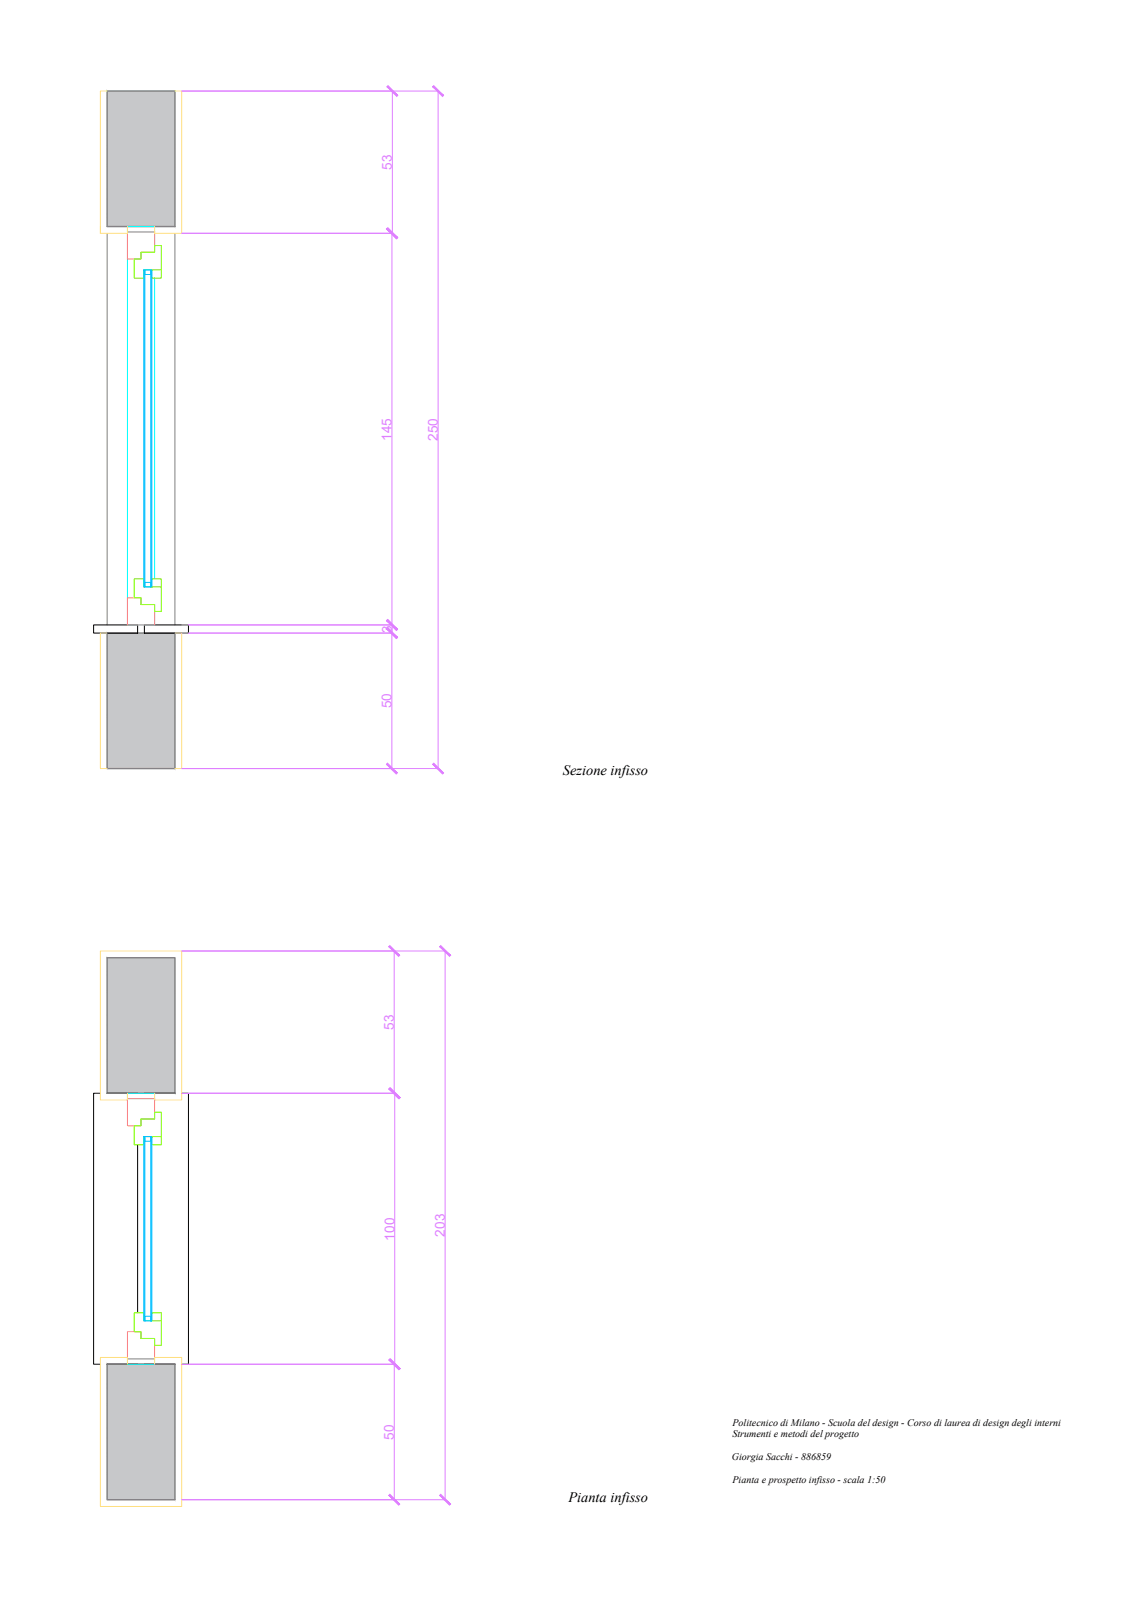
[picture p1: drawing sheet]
<svg xmlns="http://www.w3.org/2000/svg" width="420mm" height="594mm" viewBox="0 0 420 594" stroke-linecap="round" stroke-linejoin="round" font-family="sans-serif">
<!-- layer: Intonaco -->
<g fill="#c7c8ca" stroke="#c7c8ca" stroke-width=".37">
<path d="M39.5 33.6l25 50v-50zM39.5 33.6l25 50h-25z"/>
<path d="M39.5 233.6l25 50v-50zM39.5 233.6l25 50h-25z"/>
<path d="M39.5 353.4l25 50v-50zM39.5 353.4l25 50h-25z"/>
<path d="M39.5 503.4l25 50v-50zM39.5 503.4l25 50h-25z"/>
</g>
<g fill="none" stroke="#c7c8ca" stroke-width=".37">
<path d="M39.5 36.2l2.5-.8 4 1.5 1.6 3.3-1.3 3.6-4.3 1.2-2.5-.7M41 33.6l-.3 1-1.2 .6M43.7 33.6l.3 .8 5.3 .2 1.4-1M50.1 38.2l4.8-.5 5.1 1.3 .3 1.2-2.3 2.6-5.9 .5-2.8-3.1zM52.9 33.6l-.3 .3 1.8 3 6.4 .5 3.7-1.9M64.5 36.3l-1.2 .4-1.5 3.5M39.5 48l.4 .1 2.1 1.8v1.5l-1.3 2.3-1.2-.2M39.5 55l2.2 1.5-1 3.5-1.2 .6M42.2 49.6l5.9-5.3 6.1 .5 2.8 4.6-2.1 6.3-5.6 4.3-5.3-.2-2-4.8zM56.7 45l1.8-.7 3 1-3.8 2.3zM61.5 40.2l1.6 3.6 1.4 .4M64.5 48l-4.2-.7-2.6 2.6 2.1 3 4.7 .6"/>
<path d="M64.5 54.7l-.7-.5h-6.6l-4.6 5.1 1.8 3 6.4 .5 3.7-1.9M39.5 73.4l.4 .1 2.1 1.8v1.5l-1.3 2.3-1.2-.2M39.5 61.6l2.5-.8 4 1.5 1.6 3.3-1.3 3.6-4.3 1.2-2.5-.7M50.1 63.6l4.8-.5 5.1 1.3 .3 1.2-2.3 2.6-5.9 .5-2.8-3.1zM56.7 70.4l1.8-.7 3 1-3.8 2.3zM61.5 65.6l1.6 3.6 1.4 .4M64.5 73.4l-4.2-.7-2.6 2.6 2.1 3 4.7 .6M64.5 61.7l-1.2 .4-1.5 3.5M39.5 80.4l2.2 1.5-.5 1.7M43.3 83.6l-1.3-3.2 .2-5.4 5.9-5.3 6.1 .5 2.8 4.6-2.1 6.3-3.2 2.5M64.5 80.1l-.7-.5h-6.6l-3.6 4M39.5 239.4l2.5-.8 4 1.5 1.6 3.3-1.3 3.6-4.3 1.2-2.5-.7"/>
<path d="M40.8 233.6l.9 .7-1 3.5-1.2 .6M42.3 233.6l1.7 4 5.3 .2 5.5-4.2M55.8 233.6l-3.2 3.5 1.8 3 6.4 .5 3.7-1.9M64.5 239.5l-1.2 .4-1.5 3.5M39.5 251.2l.4 .1 2.1 1.8v1.5l-1.3 2.3-1.2-.2M39.5 258.2l2.2 1.5-1 3.5-1.2 .6M42.2 252.8l5.9-5.3 6.1 .5 2.8 4.6-2.1 6.3-5.6 4.3-5.3-.2-2-4.8zM50.1 241.4l4.8-.5 5.1 1.3 .3 1.2-2.3 2.6-5.9 .5-2.8-3.1zM56.7 248.2l1.8-.7 3 1-3.8 2.3zM61.5 243.4l1.6 3.6 1.4 .4M64.5 251.2l-4.2-.7-2.6 2.6 2.1 3 4.7 .6M64.5 257.9l-.7-.5h-6.6l-4.6 5.1 1.8 3 6.4 .5 3.7-1.9"/>
<path d="M39.5 276.6l.4 .1 2.1 1.8v1.5l-1.3 2.3-1.2-.2M39.5 264.8l2.5-.8 4 1.5 1.6 3.3-1.3 3.6-4.3 1.2-2.5-.7M50.1 266.8l4.8-.5 5.1 1.3 .3 1.2-2.3 2.6-5.9 .5-2.8-3.1zM56.7 273.6l1.8-.7 3 1-3.8 2.3zM61.5 268.8l1.6 3.6 1.4 .4M64.5 276.6l-4.2-.7-2.6 2.6 2.1 3 4.7 .6M64.5 264.9l-1.2 .4-1.5 3.5M39.5 283.5l.1 .1M42 283.6l.2-5.4 5.9-5.3 6.1 .5 2.8 4.6-1.8 5.6M42 283.6h.1M64.5 283.3l-.7-.5h-6.6l-.7 .8M39.5 359.7l2.2 1.6-1 3.5-1.2 .6"/>
<path d="M40.5 353.4l1.5 1.3v1.5l-1.3 2.3-1.2-.2M43.3 353.4l-1.1 1-.2 5.3 2 4.9 5.3 .2 5.6-4.3 2.1-6.4-.5-.7M59 353.4l-1.3 1.3 2.1 3 4.7 .6M64.5 359.5l-.7-.5h-6.6l-4.6 5.1 1.8 3 6.4 .5 3.7-1.9M39.5 378.2l.4 .1 2.1 1.8v1.5l-1.3 2.3-1.2-.2M39.5 366.4l2.5-.8 4 1.5 1.6 3.3-1.3 3.6-4.3 1.2-2.5-.7M42.2 379.8l5.9-5.3 6.1 .5 2.8 4.5-2.1 6.4-5.6 4.3-5.3-.2-2-4.9zM50.1 368.4l4.8-.5 5.1 1.2 .3 1.3-2.3 2.5-5.9 .6-2.8-3.1zM56.7 375.2l1.8-.7 3 1-3.8 2.3zM61.5 370.4l1.6 3.6 1.4 .4M64.5 378.2l-4.2-.7-2.6 2.6 2.1 3 4.7 .6M64.5 366.5l-1.2 .3-1.5 3.6"/>
<path d="M39.5 391.8l2.5-.8 4 1.5 1.6 3.3-1.3 3.6-4.3 1.2-2.5-.7M39.5 385.1l2.2 1.6-1 3.5-1.2 .6M50.1 393.8l4.8-.5 5.1 1.2 .3 1.3-2.3 2.5-5.9 .6-2.8-3.1zM61.5 395.8l1.6 3.6 1.4 .4M64.5 391.9l-1.2 .3-1.5 3.6M64.5 384.9l-.7-.5h-6.6l-4.6 5.1 1.8 3 6.4 .5 3.7-1.9M44.2 403.4l3.9-3.5 6.1 .5 1.8 3M56.7 400.6l1.8-.7 3 1-3.8 2.3zM59.8 403.4l.5-.5 3.2 .5M39.5 505.2l.4 .1 2.1 1.8v1.5l-1.3 2.3-1.2-.2M39.5 518.7l2.5-.7 4 1.5 1.6 3.3-1.3 3.6-4.3 1.2-2.5-.7M39.5 512.1l2.2 1.6-1 3.5-1.2 .6"/>
<path d="M46 503.4l-3.8 3.4-.2 5.3 2 4.9 5.3 .2 5.6-4.3 2.1-6.4-2-3.1M57.2 503.4l.5 1.4 2.3-1.4M64.5 505.1l-4.2-.6-2.6 2.6 2.1 3 4.7 .6M64.5 518.9l-1.2 .3-1.5 3.6M64.5 511.9l-.7-.5h-6.6l-4.6 5.1 1.8 3 6.4 .5 3.7-2M39.5 530.6l.4 .1 2.1 1.8v1.5l-1.3 2.3-1.2-.2M39.5 537.5l2.2 1.6-1 3.5-1.2 .6M42.2 532.2l5.9-5.3 6.1 .5 2.8 4.5-2.1 6.4-5.6 4.3-5.3-.2-2-4.9zM50.1 520.8l4.8-.5 5.1 1.2 .3 1.3-2.3 2.5-5.9 .6-2.8-3.1zM56.7 527.6l1.8-.7 3 1-3.8 2.3zM61.5 522.8l1.6 3.6 1.4 .4M64.5 530.5l-4.2-.6-2.6 2.6 2.1 3 4.7 .6"/>
<path d="M64.5 537.3l-.7-.5h-6.6l-4.6 5.1 1.8 3 6.4 .5 3.7-2M39.5 544.1l2.5-.7 4 1.5 1.6 3.3-1.3 3.6-4.3 1.2-2.5-.7M46.8 553.4l1.3-1.1 6.1 .5 .4 .6M50.1 546.2l4.8-.5 5.1 1.2 .3 1.3-2.3 2.5-5.9 .6-2.8-3.1zM56.9 553.4l-.2-.4 1.8-.7 3 1-.2 .1M61.5 548.2l1.6 3.6 1.4 .4M64.5 544.3l-1.2 .3-1.5 3.6"/>
</g>
<!-- layer: Muri -->
<path d="M39.5 33.6h25v50h-25zM39.5 233.6h25v50h-25zM39.5 353.4h25v50h-25zM39.5 503.4h25v50h-25z" fill="none" stroke="#808080" stroke-width=".51"/>
<!-- layer: Marmo finestra -->
<path d="M34.5 230.6h16.3v3h-16.3zM53.3 230.6h16.2v3h-16.2zM37 403.4h-2.5v100h2.5M39.5 403.4h11.3M53.3 403.4h11.2M67 403.4h2.5v100h-2.5M50.8 422.4v62M39.5 503.4h11.3M53.3 503.4h11.2" fill="none" stroke="#000" stroke-width=".37"/>
<!-- layer: Muri -->
<path d="M39.5 86.1v144.5M64.5 86.1v144.5" fill="none" stroke="#808080" stroke-width=".37"/>
<!-- layer: controtelaio -->
<path d="M47 83.6h10v2h-10zM47 85.6v145h10v-7.5M57 85.6v7.5M57 102.6v111M47 403.4h10v2h-10zM47 501.4h10v2h-10z" fill="none" stroke="#0ff" stroke-width=".37"/>
<!-- layer: Telaio sezione -->
<path d="M47 85.6h10v7.5h-5v2.5h-5zM47 220.6h5v2.5h5v7.5h-10zM47 405.4h10v7.5h-5v2.5h-5zM47 491.4h5v2.5h5v7.5h-10z" fill="none" stroke="#ff7f7f" stroke-width=".37"/>
<!-- layer: Anta+fermavetro -->
<path d="M52 93.1h5v-2.5h2.5v9h-6.5v3h-3.5v-7h2.5zM56 99.6v3h3.5v-3M49.5 213.6h3.5v3h6.5v9h-2.5v-2.5h-5v-2.5h-2.5zM56 216.6v-3h3.5v3M52 412.9h5v-2.5h2.5v9h-6.5v3h-3.5v-7h2.5zM56 419.4v3h3.5v-3M49.5 484.4h3.5v3h6.5v9h-2.5v-2.5h-5v-2.5h-2.5zM56 487.4v-3h3.5v3" fill="none" stroke="#7fff00" stroke-width=".37"/>
<!-- layer: Distanziatore+vetro -->
<path d="M53 99.6h.4v117h-.4zM53.4 99.6h2.2v1.7h-2.2zM55.6 99.6h.4v117h-.4zM53.4 214.9h2.2v1.7h-2.2zM53 419.4h.4v68h-.4zM53.4 419.4h2.2v1.7h-2.2zM53.4 485.7h2.2v1.7h-2.2zM55.6 487.4v-68h.4v68h-.4h.4" fill="none" stroke="#00bfff" stroke-width=".37"/>
<!-- layer: Intonaco -->
<path d="M39.5 33.6h-2.5v52.5h10v-2.5M64.5 33.6h2.5v52.5h-10v-2.5M37 83.6v2.5M39.5 233.6h-2.5v50h2.5M64.5 233.6h2.5v50h-2.5M47 403.4v2.5h-10v-55h30v55h-10v-2.5M47 503.4v-2.5h-10v55h30v-55h-10v2.5" fill="none" stroke="#ffdf7f" stroke-width=".37"/>
<g fill="none" stroke="#df7fff" stroke-width=".37">
<path d="M67.1 33.6h94.7M144.7 33.6v52.5M161.6 33.6v250M67.1 86.1h77.8M144.6 86.1v144.5M67.1 230.6h77.7M67.1 233.6h77.7M144.6 233.6v50M144.7 230.6v3M67.1 283.6h94.7M67.1 350.9h97.3M145.4 350.9v52.5"/>
<path d="M164.2 350.9v202.5M67.1 403.4h78.7M145.6 403.4v100M67.1 503.4h78.7M145.4 503.4v50M67.1 553.4h97.3"/>
</g>
<!-- layer: 0 -->
<g fill="#df7fff" stroke="#df7fff" stroke-width=".37">
<path d="M159.6 32l3.6 3.6 .4-.4zM159.6 32l.4-.4 3.6 3.6z"/>
<path d="M160 281.6l-.4 .4 4 3.2zM159.6 282l4 3.2-.4 .4z"/>
<path d="M142.6 84.5l3.6 3.6 .4-.4zM143 84.1l3.6 3.6-4-3.2z"/>
<path d="M143 228.6l-.4 .4 4 3.2zM142.6 229l4 3.2-.4 .4z"/>
<path d="M142.8 32l3.6 3.6 .3-.4zM142.8 32l.3-.4 3.6 3.6z"/>
<path d="M143.1 84.1l-.3 .4 3.9 3.2zM142.8 84.5l3.9 3.2-.3 .4z"/>
<path d="M162.2 349.3l3.6 3.6 .4-.4zM162.2 349.3l.4-.4 3.6 3.6z"/>
<path d="M162.6 551.4l-.4 .4 4 3.2zM162.2 551.8l4 3.2-.4 .4z"/>
<path d="M143.4 349.3l3.6 3.6 .4-.4zM143.4 349.3l.4-.4 3.6 3.6z"/>
<path d="M143.8 401.4l-.4 .4 4 3.2zM143.4 401.8l4 3.2-.4 .4z"/>
<path d="M143.5 501.8l3.6 3.6 .3-.4zM143.5 501.8l.3-.4 3.6 3.6z"/>
<path d="M143.8 551.4l-.3 .4 3.9 3.2zM143.5 551.8l3.9 3.2-.3 .4z"/>
<path d="M142.7 229l3.6 3.6 .3-.4zM142.7 229l.4-.4 3.5 3.6z"/>
<path d="M143.1 231.6l-.4 .4 3.9 3.2zM142.7 232l3.9 3.2-.3 .4z"/>
<path d="M142.6 232l3.6 3.6 .3-.4zM142.6 232l.3-.4 3.6 3.6z"/>
<path d="M142.9 281.6l-.3 .4 3.9 3.2zM142.6 282l3.9 3.2-.3 .4z"/>
<path d="M143.6 401.8l3.6 3.6 .4-.4zM143.6 401.8l.4-.4 3.6 3.6z"/>
<path d="M143.6 501.8l4 3.2-3.6-3.6zM143.6 501.8l4 3.2-.4 .4z"/>
</g>
<g font-size="5.3">
<text x="207.7" y="286">Sezione infisso</text>
<text x="209.7" y="554.3">Pianta infisso</text>
</g>
<g font-size="5" fill="#df7fff">
<text x="144.6" y="62.6" transform="rotate(-90 144.6 62.6)">53</text>
<text x="144.4" y="162.7" transform="rotate(-90 144.4 162.7)">145</text>
<text x="161.5" y="162.7" transform="rotate(-90 161.5 162.7)">250</text>
<text x="144.5" y="233.5" transform="rotate(-90 144.5 233.5)">3</text>
<text x="144.4" y="261.4" transform="rotate(-90 144.4 261.4)">50</text>
<text x="145.3" y="379.9" transform="rotate(-90 145.3 379.9)">53</text>
<text x="145.5" y="457.8" transform="rotate(-90 145.5 457.8)">100</text>
<text x="164" y="456.3" transform="rotate(-90 164 456.3)">203</text>
<text x="145.3" y="531.2" transform="rotate(-90 145.3 531.2)">50</text>
</g>
<g font-size="3.7">
<text x="270.2" y="526.1">Politecnico di Milano - Scuola del design - Corso di laurea di design degli interni</text>
<text x="270.2" y="530.3">Strumenti e metodi del progetto</text>
<text x="270" y="538.7">Giorgia Sacchi - 886859</text>
<text x="270.2" y="547.1">Pianta e prospetto infisso - scala 1:50</text>
</g>
</svg>
